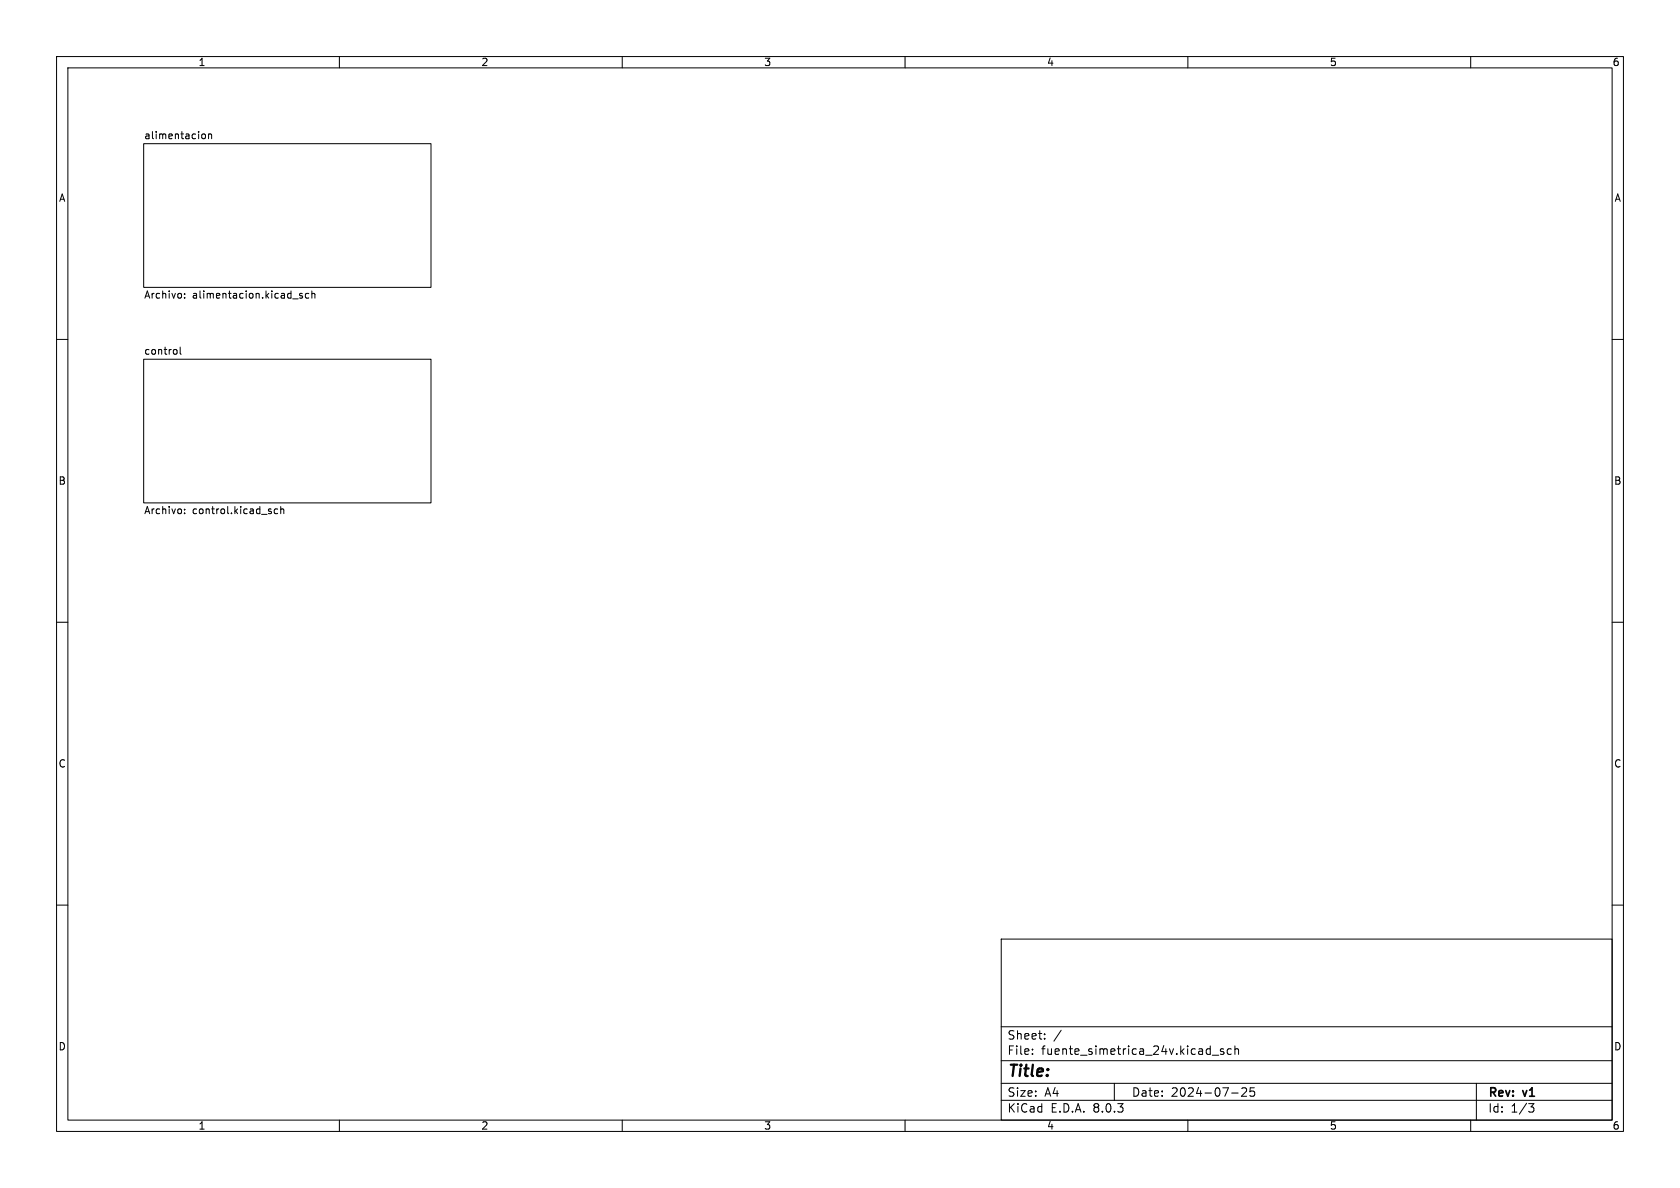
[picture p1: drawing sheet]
<svg xmlns="http://www.w3.org/2000/svg" width="297mm" height="210mm" viewBox="0 0 297 210" stroke-linecap="round" stroke-linejoin="round" font-family="sans-serif">
<g fill="none" stroke="#000" stroke-width=".18">
<path d="M10 10h277v190h-277zM12 12h273v186h-273zM60 10v2M110 10v2M160 10v2M210 10v2M260 10v2M25.4 25.4h50.8v25.4h-50.8zM35.8 23.7h.3l.2 .2-.1 .6h-.4M36.9 23.8l.2-.1h.3v.8M36.9 23.7v.8M10 60h2"/>
<path d="M32.6 52.6v.1M32.6 51.9v.1M53.4 51.9h-.3l-.1 .1v.2l.4 .1v.3h-.4M54.6 51.9h-.4l-.2 .2 .1 .5h.5M55.1 52l.2-.1h.3l.1 .8M55.1 51.4v1.3M285 60h2M25.4 63.5h50.8v25.4h-50.8zM31.2 61.8l.1 .2-.1 .6M31.9 61.4v1l.1 .2M32.6 90v.1M32.6 90.7v.1"/>
<path d="M49.1 90h-.4l-.2 .2 .1 .5h.5M49.6 90.1l.2-.1h.3l.1 .8M49.6 89.5v1.3M10 110h2M285 110h2M10 160h2M285 160h2M177 166h108v32h-108zM60 198v2M110 198v2M160 198v2M177 194.5h108"/>
<path d="M177 191.5h108M177 187.5h108M177 181.5h108M182.5 186.3v.1M182.5 185.5v.1M184.7 183.6v.1M184.7 182.8v.1M187.6 182.1l-1.3 2M197 191.5v3M210 198v2M214.3 186.5h1.2M216.3 185.5l-.3-.1-.3 .2 .1 .2 .5 .2v.3h-.6"/>
<path d="M217.7 185.5l-.5-.1-.2 .3v.4l.1 .2h.6M217.7 193.2h1.2M218.3 185.5l.2-.1 .4 .1 .1 .9M218.3 184.9v1.5M219.5 192.4l.6-.1 .2 .1 .1 .3-.9 1.1h.9M221.7 192.3h-.7v.7l.2-.1h.5l.1 .3-.1 .5-.2 .1-.5-.1M260 198v2M261 191.5v6.5M270.2 195.1h1l-.5 .6 .4 .1 .1 .5-.3 .3h-.4"/>
</g>
<text font-size="2.8" x="178" y="190.9">Title:</text>
<g font-size="2.1">
<text x="178" y="184">Sheet:</text>
<text x="178" y="186.7">File:</text>
<text x="184.1" y="186.7">fuente_simetrica_24v.kicad_sch</text>
<text x="178" y="196.9">KiCad</text>
<text x="178" y="194.1">Size:</text>
<text x="184.7" y="194.1">A4</text>
<text x="185.7" y="196.9">E.D.A.</text>
<text x="193.3" y="196.9">8.0.3</text>
<text x="200" y="194.1">Date:</text>
<text x="207" y="194.1">2024-07-25</text>
<text x="263" y="194.3">Rev:</text>
<text x="263" y="196.9">Id:</text>
<text x="267.1" y="196.9">1/3</text>
<text x="269.4" y="194.3">v1</text>
</g>
<g font-size="1.8">
<text x="35" y="11.9">1</text>
<text x="85" y="11.9">2</text>
<text x="135" y="11.9">3</text>
<text x="185" y="11.9">4</text>
<text x="235" y="11.9">5</text>
<text x="285" y="11.9">6</text>
<text x="25.4" y="24.7">alimentacion</text>
<text x="10.3" y="35.9">A</text>
<text x="285.3" y="35.9">A</text>
<text x="25.4" y="53.1">Archivo:</text>
<text x="34" y="53.1">alimentacion.kicad_sch</text>
<text x="25.4" y="62.8">control</text>
<text x="10.3" y="85.9">B</text>
<text x="285.3" y="85.9">B</text>
<text x="25.4" y="91.2">Archivo:</text>
<text x="34" y="91.2">control.kicad_sch</text>
<text x="10.3" y="135.9">C</text>
<text x="285.3" y="135.9">C</text>
<text x="10.3" y="185.9">D</text>
<text x="285.3" y="185.9">D</text>
<text x="35" y="199.9">1</text>
<text x="85" y="199.9">2</text>
<text x="135" y="199.9">3</text>
<text x="185" y="199.9">4</text>
<text x="235" y="199.9">5</text>
<text x="285" y="199.9">6</text>
</g>
</svg>
